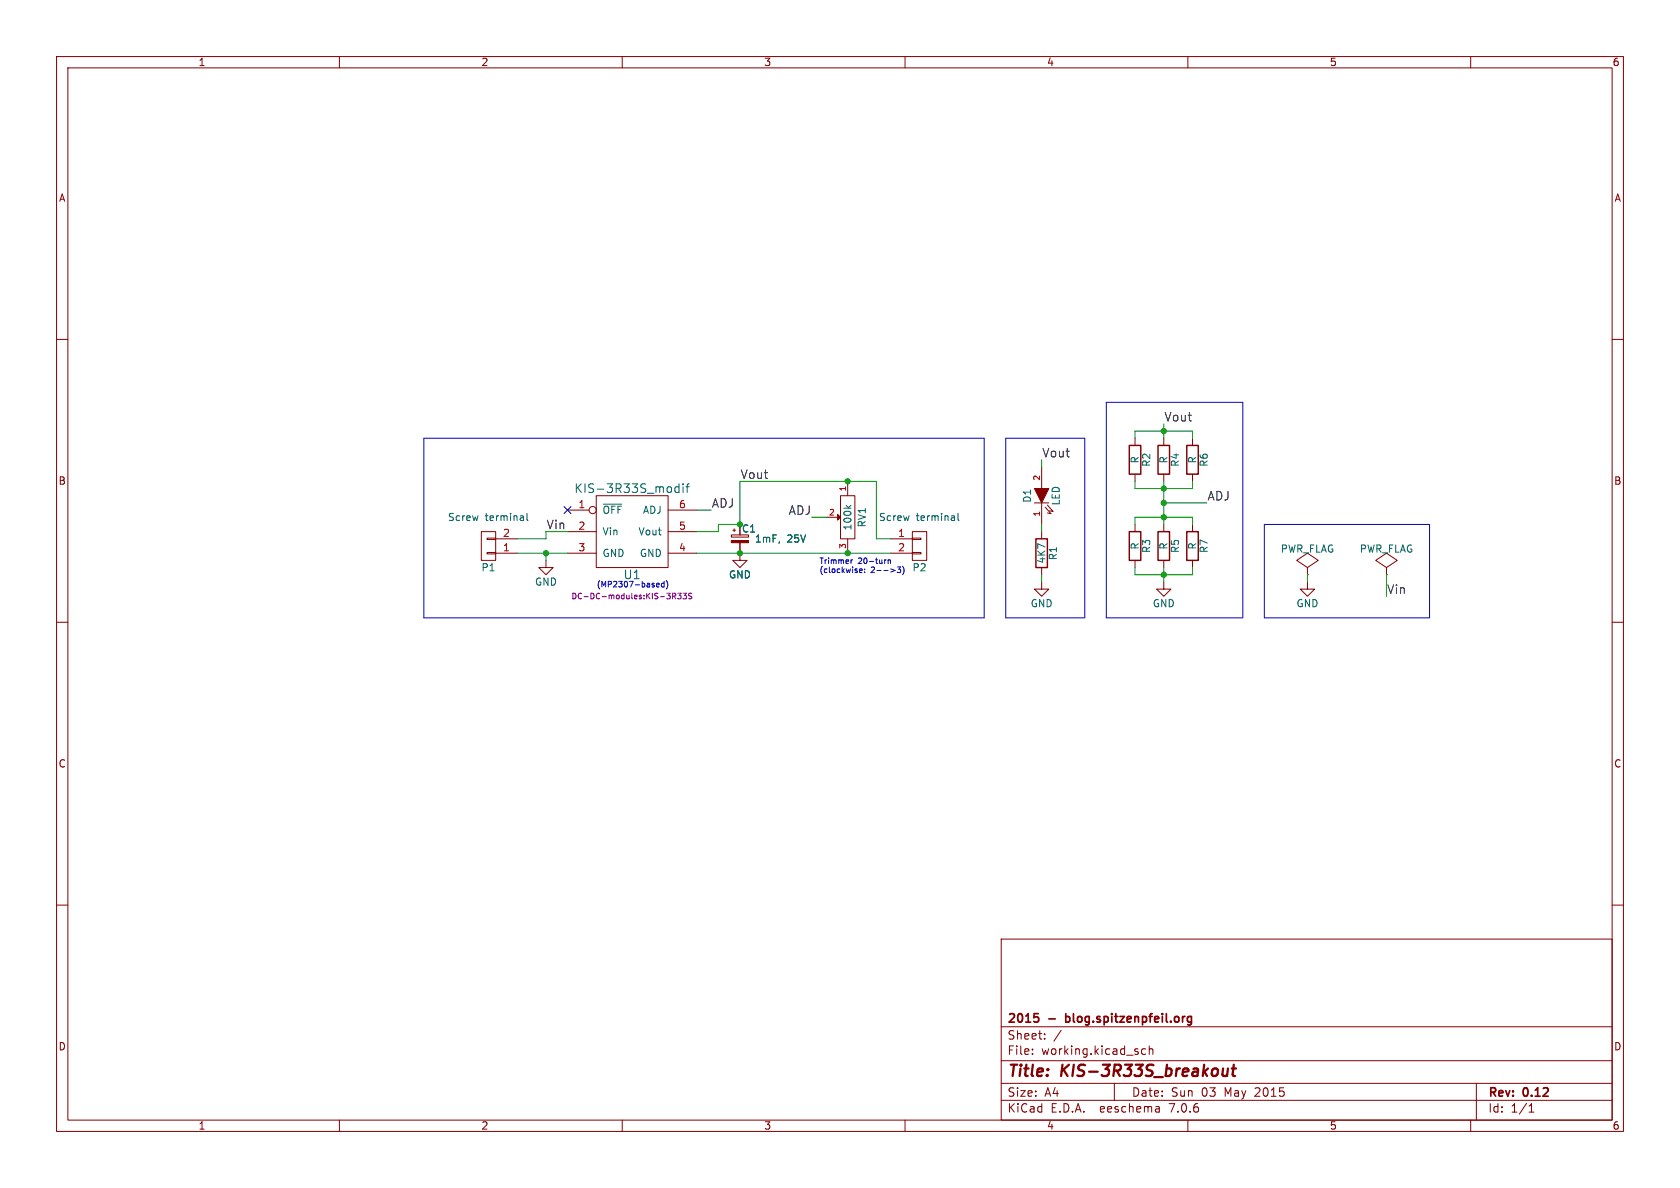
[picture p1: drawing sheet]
(kicad_sch (version 20230121) (generator eeschema)

 (paper "A4")

 (title_block
  (title "KIS-3R33S_breakout")
  (date "Sun 03 May 2015")
  (rev "0.12")
  (company "2015 - blog.spitzenpfeil.org"))

 (lib_symbols
  (symbol "KIS-3R33S_breakout-rescue:CONN_01X02" (pin_names (offset 1.016) hide) (in_bom yes) (on_board yes)
   (property "Reference" "P" (at 0 3.81 0) (effects (font (size 1.27 1.27))))
   (property "Value" "CONN_01X02" (at 2.54 0 90) (effects (font (size 1.27 1.27))))
   (property "Footprint" "" (at 0 0 0) (effects (font (size 1.524 1.524))))
   (property "Datasheet" "" (at 0 0 0) (effects (font (size 1.524 1.524))))
   (symbol "CONN_01X02_0_1"
    (rectangle (start -1.27 -1.143) (end 0.254 -1.397) (stroke (width 0) (type solid)) (fill (type none)))
    (rectangle (start -1.27 1.397) (end 0.254 1.143) (stroke (width 0) (type solid)) (fill (type none)))
    (rectangle (start -1.27 2.54) (end 1.27 -2.54) (stroke (width 0) (type solid)) (fill (type none))))
   (symbol "CONN_01X02_1_1"
    (pin passive line (at -5.08 1.27 0) (length 3.81) (name "P1" (effects (font (size 1.27 1.27)))) (number "1" (effects (font (size 1.27 1.27)))))
    (pin passive line (at -5.08 -1.27 0) (length 3.81) (name "P2" (effects (font (size 1.27 1.27)))) (number "2" (effects (font (size 1.27 1.27)))))))
  (symbol "KIS-3R33S_breakout-rescue:CP_Small" (pin_numbers hide) (pin_names (offset 0.254) hide) (in_bom yes) (on_board yes)
   (property "Reference" "C" (at 0.254 1.778 0) (effects (font (size 1.27 1.27)) (justify left)))
   (property "Value" "CP_Small" (at 0.254 -2.032 0) (effects (font (size 1.27 1.27)) (justify left)))
   (property "Footprint" "" (at 0 0 0) (effects (font (size 1.524 1.524))))
   (property "Datasheet" "" (at 0 0 0) (effects (font (size 1.524 1.524))))
   (symbol "CP_Small_0_1"
    (rectangle (start -1.524 -0.3048) (end 1.524 -0.6858) (stroke (width 0) (type solid)) (fill (type outline)))
    (rectangle (start -1.524 0.6858) (end 1.524 0.3048) (stroke (width 0) (type solid)) (fill (type none)))
    (polyline (pts (xy -1.27 1.524) (xy -0.762 1.524)) (stroke (width 0) (type solid)) (fill (type none)))
    (polyline (pts (xy -1.016 1.27) (xy -1.016 1.778)) (stroke (width 0) (type solid)) (fill (type none))))
   (symbol "CP_Small_1_1"
    (pin passive line (at 0 2.54 270) (length 1.8542) (name "~" (effects (font (size 1.016 1.016)))) (number "1" (effects (font (size 1.016 1.016)))))
    (pin passive line (at 0 -2.54 90) (length 1.8542) (name "~" (effects (font (size 1.016 1.016)))) (number "2" (effects (font (size 1.016 1.016)))))))
  (symbol "KIS-3R33S_breakout-rescue:GND" (power) (pin_names (offset 0)) (in_bom yes) (on_board yes)
   (property "Reference" "#PWR" (at 0 -6.35 0) (effects (font (size 1.27 1.27)) hide))
   (property "Value" "GND" (at 0 -3.81 0) (effects (font (size 1.27 1.27))))
   (property "Footprint" "" (at 0 0 0) (effects (font (size 1.524 1.524))))
   (property "Datasheet" "" (at 0 0 0) (effects (font (size 1.524 1.524))))
   (symbol "GND_0_1"
    (polyline (pts (xy 0 0) (xy 0 -1.27) (xy 1.27 -1.27) (xy 0 -2.54) (xy -1.27 -1.27) (xy 0 -1.27)) (stroke (width 0) (type solid)) (fill (type none))))
   (symbol "GND_1_1"
    (pin power_in line (at 0 0 270) (length 0) hide (name "GND" (effects (font (size 1.27 1.27)))) (number "1" (effects (font (size 1.27 1.27)))))))
  (symbol "KIS-3R33S_breakout-rescue:KIS-3R33S" (pin_names (offset 1.016)) (in_bom yes) (on_board yes)
   (property "Reference" "U" (at 0 -7.62 0) (effects (font (size 1.524 1.524))))
   (property "Value" "KIS-3R33S" (at 0 7.62 0) (effects (font (size 1.524 1.524))))
   (property "Footprint" "" (at -6.35 -1.27 0) (effects (font (size 1.524 1.524))))
   (property "Datasheet" "" (at -6.35 -1.27 0) (effects (font (size 1.524 1.524))))
   (symbol "KIS-3R33S_0_1"
    (rectangle (start -6.35 6.35) (end 6.35 -6.35) (stroke (width 0) (type solid)) (fill (type none))))
   (symbol "KIS-3R33S_1_1"
    (pin input inverted (at -11.43 3.81 0) (length 5.08) (name "~{OFF}" (effects (font (size 1.27 1.27)))) (number "1" (effects (font (size 1.27 1.27)))))
    (pin power_in line (at -11.43 0 0) (length 5.08) (name "Vin" (effects (font (size 1.27 1.27)))) (number "2" (effects (font (size 1.27 1.27)))))
    (pin passive line (at -11.43 -3.81 0) (length 5.08) (name "GND" (effects (font (size 1.27 1.27)))) (number "3" (effects (font (size 1.27 1.27)))))
    (pin passive line (at 11.43 -3.81 180) (length 5.08) (name "GND" (effects (font (size 1.27 1.27)))) (number "4" (effects (font (size 1.27 1.27)))))
    (pin power_out line (at 11.43 0 180) (length 5.08) (name "Vout" (effects (font (size 1.27 1.27)))) (number "5" (effects (font (size 1.27 1.27)))))
    (pin passive line (at 11.43 3.81 180) (length 5.08) (name "ADJ" (effects (font (size 1.27 1.27)))) (number "6" (effects (font (size 1.27 1.27)))))))
  (symbol "KIS-3R33S_breakout-rescue:LED" (pin_names (offset 1.016) hide) (in_bom yes) (on_board yes)
   (property "Reference" "D" (at 0 2.54 0) (effects (font (size 1.27 1.27))))
   (property "Value" "LED" (at 0 -2.54 0) (effects (font (size 1.27 1.27))))
   (property "Footprint" "" (at 0 0 0) (effects (font (size 1.524 1.524))))
   (property "Datasheet" "" (at 0 0 0) (effects (font (size 1.524 1.524))))
   (symbol "LED_0_1"
    (polyline (pts (xy -1.27 1.27) (xy -1.27 -1.27)) (stroke (width 0) (type solid)) (fill (type none)))
    (polyline (pts (xy -2.032 -0.635) (xy -3.175 -1.651) (xy -3.048 -1.016)) (stroke (width 0) (type solid)) (fill (type none)))
    (polyline (pts (xy -1.651 -1.016) (xy -2.794 -2.032) (xy -2.667 -1.397)) (stroke (width 0) (type solid)) (fill (type none)))
    (polyline (pts (xy 1.27 1.27) (xy -1.27 0) (xy 1.27 -1.27)) (stroke (width 0) (type solid)) (fill (type outline))))
   (symbol "LED_1_1"
    (pin passive line (at -5.08 0 0) (length 3.81) (name "K" (effects (font (size 1.016 1.016)))) (number "1" (effects (font (size 1.016 1.016)))))
    (pin passive line (at 5.08 0 180) (length 3.81) (name "A" (effects (font (size 1.016 1.016)))) (number "2" (effects (font (size 1.016 1.016)))))))
  (symbol "KIS-3R33S_breakout-rescue:POT" (pin_names (offset 1.016) hide) (in_bom yes) (on_board yes)
   (property "Reference" "RV" (at 0 -2.54 0) (effects (font (size 1.27 1.27))))
   (property "Value" "POT" (at 0 0 0) (effects (font (size 1.27 1.27))))
   (property "Footprint" "" (at 0 0 0) (effects (font (size 1.524 1.524))))
   (property "Datasheet" "" (at 0 0 0) (effects (font (size 1.524 1.524))))
   (symbol "POT_0_1"
    (rectangle (start -3.81 1.27) (end 3.81 -1.27) (stroke (width 0) (type solid)) (fill (type none)))
    (polyline (pts (xy 0 1.27) (xy -0.508 1.778) (xy 0.508 1.778)) (stroke (width 0) (type solid)) (fill (type outline))))
   (symbol "POT_1_1"
    (pin passive line (at -6.35 0 0) (length 2.54) (name "1" (effects (font (size 1.016 1.016)))) (number "1" (effects (font (size 1.016 1.016)))))
    (pin passive line (at 0 3.81 270) (length 2.032) (name "2" (effects (font (size 1.016 1.016)))) (number "2" (effects (font (size 1.016 1.016)))))
    (pin passive line (at 6.35 0 180) (length 2.54) (name "3" (effects (font (size 1.016 1.016)))) (number "3" (effects (font (size 1.016 1.016)))))))
  (symbol "KIS-3R33S_breakout-rescue:PWR_FLAG" (power) (pin_numbers hide) (pin_names (offset 0) hide) (in_bom yes) (on_board yes)
   (property "Reference" "#FLG" (at 0 2.413 0) (effects (font (size 1.27 1.27)) hide))
   (property "Value" "PWR_FLAG" (at 0 4.572 0) (effects (font (size 1.27 1.27))))
   (property "Footprint" "" (at 0 0 0) (effects (font (size 1.524 1.524))))
   (property "Datasheet" "" (at 0 0 0) (effects (font (size 1.524 1.524))))
   (symbol "PWR_FLAG_0_0"
    (pin power_out line (at 0 0 90) (length 0) (name "pwr" (effects (font (size 0.508 0.508)))) (number "1" (effects (font (size 0.508 0.508))))))
   (symbol "PWR_FLAG_0_1"
    (polyline (pts (xy 0 0) (xy 0 1.27) (xy -1.905 2.54) (xy 0 3.81) (xy 1.905 2.54) (xy 0 1.27)) (stroke (width 0) (type solid)) (fill (type none)))))
  (symbol "KIS-3R33S_breakout-rescue:R" (pin_numbers hide) (pin_names (offset 0)) (in_bom yes) (on_board yes)
   (property "Reference" "R" (at 2.032 0 90) (effects (font (size 1.27 1.27))))
   (property "Value" "R" (at 0 0 90) (effects (font (size 1.27 1.27))))
   (property "Footprint" "" (at -1.778 0 90) (effects (font (size 0.762 0.762))))
   (property "Datasheet" "" (at 0 0 0) (effects (font (size 0.762 0.762))))
   (symbol "R_0_1"
    (rectangle (start -1.016 -2.54) (end 1.016 2.54) (stroke (width 0.254) (type solid)) (fill (type none))))
   (symbol "R_1_1"
    (pin passive line (at 0 3.81 270) (length 1.27) (name "~" (effects (font (size 1.524 1.524)))) (number "1" (effects (font (size 1.524 1.524)))))
    (pin passive line (at 0 -3.81 90) (length 1.27) (name "~" (effects (font (size 1.524 1.524)))) (number "2" (effects (font (size 1.524 1.524))))))))

 (junction (at 205.74 86.36) (diameter 0) (color 0 0 0 0))
 (junction (at 130.81 97.79) (diameter 0) (color 0 0 0 0))
 (junction (at 96.52 97.79) (diameter 0) (color 0 0 0 0))
 (junction (at 149.86 85.09) (diameter 0) (color 0 0 0 0))
 (junction (at 130.81 92.71) (diameter 0) (color 0 0 0 0))
 (junction (at 205.74 88.9) (diameter 0) (color 0 0 0 0))
 (junction (at 205.74 101.6) (diameter 0) (color 0 0 0 0))
 (junction (at 149.86 97.79) (diameter 0) (color 0 0 0 0))
 (junction (at 205.74 91.44) (diameter 0) (color 0 0 0 0))
 (junction (at 205.74 76.2) (diameter 0) (color 0 0 0 0))

 (no_connect (at 100.33 90.17))

 (wire (pts (xy 205.74 86.36) (xy 210.82 86.36)) (stroke (width 0) (type default)))
 (wire (pts (xy 127 93.98) (xy 127 92.71)) (stroke (width 0) (type default)))
 (wire (pts (xy 91.44 97.79) (xy 96.52 97.79)) (stroke (width 0) (type default)))
 (wire (pts (xy 149.86 97.79) (xy 157.48 97.79)) (stroke (width 0) (type default)))
 (wire (pts (xy 245.11 101.6) (xy 245.11 105.41)) (stroke (width 0) (type default)))
 (wire (pts (xy 205.74 76.2) (xy 205.74 77.47)) (stroke (width 0) (type default)))
 (wire (pts (xy 200.66 91.44) (xy 205.74 91.44)) (stroke (width 0) (type default)))
 (wire (pts (xy 200.66 101.6) (xy 205.74 101.6)) (stroke (width 0) (type default)))
 (wire (pts (xy 205.74 88.9) (xy 213.36 88.9)) (stroke (width 0) (type default)))
 (wire (pts (xy 123.19 90.17) (xy 125.73 90.17)) (stroke (width 0) (type default)))
 (wire (pts (xy 200.66 86.36) (xy 205.74 86.36)) (stroke (width 0) (type default)))
 (polyline (pts (xy 195.58 109.22) (xy 219.71 109.22)) (stroke (width 0) (type default)))

 (wire (pts (xy 210.82 91.44) (xy 210.82 92.71)) (stroke (width 0) (type default)))
 (polyline (pts (xy 191.77 109.22) (xy 191.77 77.47)) (stroke (width 0) (type default)))
 (polyline (pts (xy 223.52 92.71) (xy 223.52 109.22)) (stroke (width 0) (type default)))
 (polyline (pts (xy 74.93 109.22) (xy 173.99 109.22)) (stroke (width 0) (type default)))
 (polyline (pts (xy 252.73 109.22) (xy 252.73 92.71)) (stroke (width 0) (type default)))

 (wire (pts (xy 123.19 97.79) (xy 130.81 97.79)) (stroke (width 0) (type default)))
 (wire (pts (xy 200.66 77.47) (xy 200.66 76.2)) (stroke (width 0) (type default)))
 (wire (pts (xy 205.74 76.2) (xy 210.82 76.2)) (stroke (width 0) (type default)))
 (polyline (pts (xy 177.8 109.22) (xy 191.77 109.22)) (stroke (width 0) (type default)))

 (wire (pts (xy 200.66 85.09) (xy 200.66 86.36)) (stroke (width 0) (type default)))
 (wire (pts (xy 231.14 101.6) (xy 231.14 102.87)) (stroke (width 0) (type default)))
 (wire (pts (xy 130.81 92.71) (xy 130.81 85.09)) (stroke (width 0) (type default)))
 (wire (pts (xy 210.82 101.6) (xy 210.82 100.33)) (stroke (width 0) (type default)))
 (polyline (pts (xy 223.52 109.22) (xy 252.73 109.22)) (stroke (width 0) (type default)))

 (wire (pts (xy 205.74 101.6) (xy 210.82 101.6)) (stroke (width 0) (type default)))
 (wire (pts (xy 205.74 74.93) (xy 205.74 76.2)) (stroke (width 0) (type default)))
 (wire (pts (xy 130.81 85.09) (xy 149.86 85.09)) (stroke (width 0) (type default)))
 (wire (pts (xy 127 92.71) (xy 130.81 92.71)) (stroke (width 0) (type default)))
 (wire (pts (xy 205.74 101.6) (xy 205.74 102.87)) (stroke (width 0) (type default)))
 (wire (pts (xy 200.66 76.2) (xy 205.74 76.2)) (stroke (width 0) (type default)))
 (wire (pts (xy 184.15 92.71) (xy 184.15 93.98)) (stroke (width 0) (type default)))
 (wire (pts (xy 200.66 92.71) (xy 200.66 91.44)) (stroke (width 0) (type default)))
 (wire (pts (xy 154.94 95.25) (xy 157.48 95.25)) (stroke (width 0) (type default)))
 (polyline (pts (xy 173.99 109.22) (xy 173.99 77.47)) (stroke (width 0) (type default)))

 (wire (pts (xy 123.19 93.98) (xy 127 93.98)) (stroke (width 0) (type default)))
 (wire (pts (xy 184.15 81.28) (xy 184.15 82.55)) (stroke (width 0) (type default)))
 (wire (pts (xy 143.51 91.44) (xy 146.05 91.44)) (stroke (width 0) (type default)))
 (wire (pts (xy 91.44 95.25) (xy 96.52 95.25)) (stroke (width 0) (type default)))
 (polyline (pts (xy 252.73 92.71) (xy 223.52 92.71)) (stroke (width 0) (type default)))

 (wire (pts (xy 130.81 97.79) (xy 149.86 97.79)) (stroke (width 0) (type default)))
 (polyline (pts (xy 177.8 77.47) (xy 177.8 109.22)) (stroke (width 0) (type default)))

 (wire (pts (xy 205.74 86.36) (xy 205.74 88.9)) (stroke (width 0) (type default)))
 (polyline (pts (xy 219.71 109.22) (xy 219.71 71.12)) (stroke (width 0) (type default)))

 (wire (pts (xy 205.74 100.33) (xy 205.74 101.6)) (stroke (width 0) (type default)))
 (wire (pts (xy 154.94 85.09) (xy 154.94 95.25)) (stroke (width 0) (type default)))
 (wire (pts (xy 210.82 76.2) (xy 210.82 77.47)) (stroke (width 0) (type default)))
 (wire (pts (xy 205.74 88.9) (xy 205.74 91.44)) (stroke (width 0) (type default)))
 (wire (pts (xy 96.52 95.25) (xy 96.52 93.98)) (stroke (width 0) (type default)))
 (wire (pts (xy 96.52 97.79) (xy 100.33 97.79)) (stroke (width 0) (type default)))
 (wire (pts (xy 205.74 91.44) (xy 205.74 92.71)) (stroke (width 0) (type default)))
 (wire (pts (xy 96.52 97.79) (xy 96.52 99.06)) (stroke (width 0) (type default)))
 (wire (pts (xy 200.66 100.33) (xy 200.66 101.6)) (stroke (width 0) (type default)))
 (wire (pts (xy 184.15 101.6) (xy 184.15 102.87)) (stroke (width 0) (type default)))
 (wire (pts (xy 210.82 86.36) (xy 210.82 85.09)) (stroke (width 0) (type default)))
 (wire (pts (xy 205.74 91.44) (xy 210.82 91.44)) (stroke (width 0) (type default)))
 (wire (pts (xy 149.86 85.09) (xy 154.94 85.09)) (stroke (width 0) (type default)))
 (wire (pts (xy 96.52 93.98) (xy 100.33 93.98)) (stroke (width 0) (type default)))
 (polyline (pts (xy 173.99 77.47) (xy 74.93 77.47)) (stroke (width 0) (type default)))

 (wire (pts (xy 205.74 85.09) (xy 205.74 86.36)) (stroke (width 0) (type default)))
 (polyline (pts (xy 219.71 71.12) (xy 195.58 71.12)) (stroke (width 0) (type default)))
 (polyline (pts (xy 191.77 77.47) (xy 177.8 77.47)) (stroke (width 0) (type default)))
 (polyline (pts (xy 195.58 71.12) (xy 195.58 109.22)) (stroke (width 0) (type default)))
 (polyline (pts (xy 74.93 77.47) (xy 74.93 109.22)) (stroke (width 0) (type default)))

 (text "Trimmer 20-turn\n(clockwise: 2-->3)" (at 144.78 101.6 0) (effects (font (size 0.9906 0.9906)) (justify left bottom)))
 (text "(MP2307-based)" (at 105.41 104.14 0) (effects (font (size 0.9906 0.9906)) (justify left bottom)))

 (label "Vout" (at 205.74 74.93 0) (effects (font (size 1.524 1.524)) (justify left bottom)))
 (label "Vout" (at 184.15 81.28 0) (effects (font (size 1.524 1.524)) (justify left bottom)))
 (label "Vout" (at 130.81 85.09 0) (effects (font (size 1.524 1.524)) (justify left bottom)))
 (label "Vin" (at 96.52 93.98 0) (effects (font (size 1.524 1.524)) (justify left bottom)))
 (label "ADJ" (at 143.51 91.44 180) (effects (font (size 1.524 1.524)) (justify right bottom)))
 (label "ADJ" (at 213.36 88.9 0) (effects (font (size 1.524 1.524)) (justify left bottom)))
 (label "Vin" (at 245.11 105.41 0) (effects (font (size 1.524 1.524)) (justify left bottom)))
 (label "ADJ" (at 125.73 90.17 0) (effects (font (size 1.524 1.524)) (justify left bottom)))

 (symbol (lib_id "KIS-3R33S_breakout-rescue:KIS-3R33S") (at 111.76 93.98 0) (unit 1) (in_bom yes) (on_board yes) (dnp no)
  (property "Reference" "U1" (at 111.76 101.6 0) (effects (font (size 1.524 1.524))))
  (property "Value" "KIS-3R33S_modif" (at 111.76 86.36 0) (effects (font (size 1.524 1.524))))
  (property "Footprint" "DC-DC-modules:KIS-3R33S" (at 111.76 105.41 0) (effects (font (size 0.9906 0.9906))))
  (property "Datasheet" "" (at 105.41 95.25 0) (effects (font (size 1.524 1.524)))) (pin "1") (pin "2") (pin "3") (pin "4") (pin "5") (pin "6"))

 (symbol (lib_id "KIS-3R33S_breakout-rescue:CP_Small") (at 130.81 95.25 0) (unit 1) (in_bom yes) (on_board yes) (dnp no)
  (property "Reference" "C1" (at 131.064 93.472 0) (effects (font (size 1.27 1.27)) (justify left)))
  (property "Value" "1mF, 25V" (at 133.35 95.25 0) (effects (font (size 1.27 1.27)) (justify left)))
  (property "Footprint" "Capacitors:c_elec_SMD_12.5x13.5" (at 130.81 95.25 0) (effects (font (size 1.524 1.524)) hide))
  (property "Datasheet" "" (at 130.81 95.25 0) (effects (font (size 1.524 1.524)))) (pin "1") (pin "2"))

 (symbol (lib_id "KIS-3R33S_breakout-rescue:POT") (at 149.86 91.44 90) (mirror x) (unit 1) (in_bom yes) (on_board yes) (dnp no)
  (property "Reference" "RV1" (at 152.4 91.44 0) (effects (font (size 1.27 1.27))))
  (property "Value" "100k" (at 149.86 91.44 0) (effects (font (size 1.27 1.27))))
  (property "Footprint" "Potentiometers:trimmer-pot_side-adjust_TSR-3006P_TH" (at 149.86 91.44 0) (effects (font (size 1.524 1.524)) hide))
  (property "Datasheet" "" (at 149.86 91.44 0) (effects (font (size 1.524 1.524)))) (pin "1") (pin "2") (pin "3"))

 (symbol (lib_id "KIS-3R33S_breakout-rescue:GND") (at 130.81 97.79 0) (unit 1) (in_bom yes) (on_board yes) (dnp no)
  (property "Reference" "#PWR01" (at 130.81 104.14 0) (effects (font (size 1.27 1.27)) hide))
  (property "Value" "GND" (at 130.81 101.6 0) (effects (font (size 1.27 1.27))))
  (property "Footprint" "" (at 130.81 97.79 0) (effects (font (size 1.524 1.524))))
  (property "Datasheet" "" (at 130.81 97.79 0) (effects (font (size 1.524 1.524)))) (pin "1"))

 (symbol (lib_id "KIS-3R33S_breakout-rescue:GND") (at 96.52 99.06 0) (unit 1) (in_bom yes) (on_board yes) (dnp no)
  (property "Reference" "#PWR02" (at 96.52 105.41 0) (effects (font (size 1.27 1.27)) hide))
  (property "Value" "GND" (at 96.52 102.87 0) (effects (font (size 1.27 1.27))))
  (property "Footprint" "" (at 96.52 99.06 0) (effects (font (size 1.524 1.524))))
  (property "Datasheet" "" (at 96.52 99.06 0) (effects (font (size 1.524 1.524)))) (pin "1"))

 (symbol (lib_id "KIS-3R33S_breakout-rescue:CONN_01X02") (at 86.36 96.52 180) (unit 1) (in_bom yes) (on_board yes) (dnp no)
  (property "Reference" "P1" (at 86.36 100.33 0) (effects (font (size 1.27 1.27))))
  (property "Value" "Screw terminal" (at 86.36 91.44 0) (effects (font (size 1.27 1.27))))
  (property "Footprint" "my_parts:MADW__SCREW_TERMINAL_2pin" (at 86.36 96.52 0) (effects (font (size 1.524 1.524)) hide))
  (property "Datasheet" "" (at 86.36 96.52 0) (effects (font (size 1.524 1.524)))) (pin "1") (pin "2"))

 (symbol (lib_id "KIS-3R33S_breakout-rescue:CONN_01X02") (at 162.56 96.52 0) (unit 1) (in_bom yes) (on_board yes) (dnp no)
  (property "Reference" "P2" (at 162.56 100.33 0) (effects (font (size 1.27 1.27))))
  (property "Value" "Screw terminal" (at 162.56 91.44 0) (effects (font (size 1.27 1.27))))
  (property "Footprint" "my_parts:MADW__SCREW_TERMINAL_2pin" (at 162.56 96.52 0) (effects (font (size 1.524 1.524)) hide))
  (property "Datasheet" "" (at 162.56 96.52 0) (effects (font (size 1.524 1.524)))) (pin "1") (pin "2"))

 (symbol (lib_id "KIS-3R33S_breakout-rescue:PWR_FLAG") (at 231.14 101.6 0) (unit 1) (in_bom yes) (on_board yes) (dnp no)
  (property "Reference" "#FLG03" (at 231.14 99.187 0) (effects (font (size 1.27 1.27)) hide))
  (property "Value" "PWR_FLAG" (at 231.14 97.028 0) (effects (font (size 1.27 1.27))))
  (property "Footprint" "" (at 231.14 101.6 0) (effects (font (size 1.524 1.524))))
  (property "Datasheet" "" (at 231.14 101.6 0) (effects (font (size 1.524 1.524)))) (pin "1"))

 (symbol (lib_id "KIS-3R33S_breakout-rescue:GND") (at 231.14 102.87 0) (unit 1) (in_bom yes) (on_board yes) (dnp no)
  (property "Reference" "#PWR04" (at 231.14 109.22 0) (effects (font (size 1.27 1.27)) hide))
  (property "Value" "GND" (at 231.14 106.68 0) (effects (font (size 1.27 1.27))))
  (property "Footprint" "" (at 231.14 102.87 0) (effects (font (size 1.524 1.524))))
  (property "Datasheet" "" (at 231.14 102.87 0) (effects (font (size 1.524 1.524)))) (pin "1"))

 (symbol (lib_id "KIS-3R33S_breakout-rescue:PWR_FLAG") (at 245.11 101.6 0) (unit 1) (in_bom yes) (on_board yes) (dnp no)
  (property "Reference" "#FLG05" (at 245.11 99.187 0) (effects (font (size 1.27 1.27)) hide))
  (property "Value" "PWR_FLAG" (at 245.11 97.028 0) (effects (font (size 1.27 1.27))))
  (property "Footprint" "" (at 245.11 101.6 0) (effects (font (size 1.524 1.524))))
  (property "Datasheet" "" (at 245.11 101.6 0) (effects (font (size 1.524 1.524)))) (pin "1"))

 (symbol (lib_id "KIS-3R33S_breakout-rescue:LED") (at 184.15 87.63 90) (unit 1) (in_bom yes) (on_board yes) (dnp no)
  (property "Reference" "D1" (at 181.61 87.63 0) (effects (font (size 1.27 1.27))))
  (property "Value" "LED" (at 186.69 87.63 0) (effects (font (size 1.27 1.27))))
  (property "Footprint" "LEDs:LED-0805" (at 184.15 87.63 0) (effects (font (size 1.524 1.524)) hide))
  (property "Datasheet" "" (at 184.15 87.63 0) (effects (font (size 1.524 1.524)))) (pin "1") (pin "2"))

 (symbol (lib_id "KIS-3R33S_breakout-rescue:R") (at 184.15 97.79 0) (unit 1) (in_bom yes) (on_board yes) (dnp no)
  (property "Reference" "R1" (at 186.182 97.79 90) (effects (font (size 1.27 1.27))))
  (property "Value" "4K7" (at 184.15 97.79 90) (effects (font (size 1.27 1.27))))
  (property "Footprint" "Resistors_SMD:R_0603_HandSoldering" (at 182.372 97.79 90) (effects (font (size 0.762 0.762)) hide))
  (property "Datasheet" "" (at 184.15 97.79 0) (effects (font (size 0.762 0.762)))) (pin "1") (pin "2"))

 (symbol (lib_id "KIS-3R33S_breakout-rescue:GND") (at 184.15 102.87 0) (unit 1) (in_bom yes) (on_board yes) (dnp no)
  (property "Reference" "#PWR06" (at 184.15 109.22 0) (effects (font (size 1.27 1.27)) hide))
  (property "Value" "GND" (at 184.15 106.68 0) (effects (font (size 1.27 1.27))))
  (property "Footprint" "" (at 184.15 102.87 0) (effects (font (size 1.524 1.524))))
  (property "Datasheet" "" (at 184.15 102.87 0) (effects (font (size 1.524 1.524)))) (pin "1"))

 (symbol (lib_id "KIS-3R33S_breakout-rescue:R") (at 200.66 81.28 0) (unit 1) (in_bom yes) (on_board yes) (dnp no)
  (property "Reference" "R2" (at 202.692 81.28 90) (effects (font (size 1.27 1.27))))
  (property "Value" "R" (at 200.66 81.28 90) (effects (font (size 1.27 1.27))))
  (property "Footprint" "Resistors_SMD:R_0603_HandSoldering" (at 198.882 81.28 90) (effects (font (size 0.762 0.762)) hide))
  (property "Datasheet" "" (at 200.66 81.28 0) (effects (font (size 0.762 0.762)))) (pin "1") (pin "2"))

 (symbol (lib_id "KIS-3R33S_breakout-rescue:R") (at 205.74 81.28 0) (unit 1) (in_bom yes) (on_board yes) (dnp no)
  (property "Reference" "R4" (at 207.772 81.28 90) (effects (font (size 1.27 1.27))))
  (property "Value" "R" (at 205.74 81.28 90) (effects (font (size 1.27 1.27))))
  (property "Footprint" "Resistors_SMD:R_0603_HandSoldering" (at 203.962 81.28 90) (effects (font (size 0.762 0.762)) hide))
  (property "Datasheet" "" (at 205.74 81.28 0) (effects (font (size 0.762 0.762)))) (pin "1") (pin "2"))

 (symbol (lib_id "KIS-3R33S_breakout-rescue:R") (at 210.82 81.28 0) (unit 1) (in_bom yes) (on_board yes) (dnp no)
  (property "Reference" "R6" (at 212.852 81.28 90) (effects (font (size 1.27 1.27))))
  (property "Value" "R" (at 210.82 81.28 90) (effects (font (size 1.27 1.27))))
  (property "Footprint" "Resistors_SMD:R_0603_HandSoldering" (at 209.042 81.28 90) (effects (font (size 0.762 0.762)) hide))
  (property "Datasheet" "" (at 210.82 81.28 0) (effects (font (size 0.762 0.762)))) (pin "1") (pin "2"))

 (symbol (lib_id "KIS-3R33S_breakout-rescue:R") (at 200.66 96.52 0) (unit 1) (in_bom yes) (on_board yes) (dnp no)
  (property "Reference" "R3" (at 202.692 96.52 90) (effects (font (size 1.27 1.27))))
  (property "Value" "R" (at 200.66 96.52 90) (effects (font (size 1.27 1.27))))
  (property "Footprint" "Resistors_SMD:R_0603_HandSoldering" (at 198.882 96.52 90) (effects (font (size 0.762 0.762)) hide))
  (property "Datasheet" "" (at 200.66 96.52 0) (effects (font (size 0.762 0.762)))) (pin "1") (pin "2"))

 (symbol (lib_id "KIS-3R33S_breakout-rescue:R") (at 205.74 96.52 0) (unit 1) (in_bom yes) (on_board yes) (dnp no)
  (property "Reference" "R5" (at 207.772 96.52 90) (effects (font (size 1.27 1.27))))
  (property "Value" "R" (at 205.74 96.52 90) (effects (font (size 1.27 1.27))))
  (property "Footprint" "Resistors_SMD:R_0603_HandSoldering" (at 203.962 96.52 90) (effects (font (size 0.762 0.762)) hide))
  (property "Datasheet" "" (at 205.74 96.52 0) (effects (font (size 0.762 0.762)))) (pin "1") (pin "2"))

 (symbol (lib_id "KIS-3R33S_breakout-rescue:R") (at 210.82 96.52 0) (unit 1) (in_bom yes) (on_board yes) (dnp no)
  (property "Reference" "R7" (at 212.852 96.52 90) (effects (font (size 1.27 1.27))))
  (property "Value" "R" (at 210.82 96.52 90) (effects (font (size 1.27 1.27))))
  (property "Footprint" "Resistors_SMD:R_0603_HandSoldering" (at 209.042 96.52 90) (effects (font (size 0.762 0.762)) hide))
  (property "Datasheet" "" (at 210.82 96.52 0) (effects (font (size 0.762 0.762)))) (pin "1") (pin "2"))

 (symbol (lib_id "KIS-3R33S_breakout-rescue:GND") (at 205.74 102.87 0) (unit 1) (in_bom yes) (on_board yes) (dnp no)
  (property "Reference" "#PWR07" (at 205.74 109.22 0) (effects (font (size 1.27 1.27)) hide))
  (property "Value" "GND" (at 205.74 106.68 0) (effects (font (size 1.27 1.27))))
  (property "Footprint" "" (at 205.74 102.87 0) (effects (font (size 1.524 1.524))))
  (property "Datasheet" "" (at 205.74 102.87 0) (effects (font (size 1.524 1.524)))) (pin "1"))

 (sheet_instances (path "" (page "1"))))
